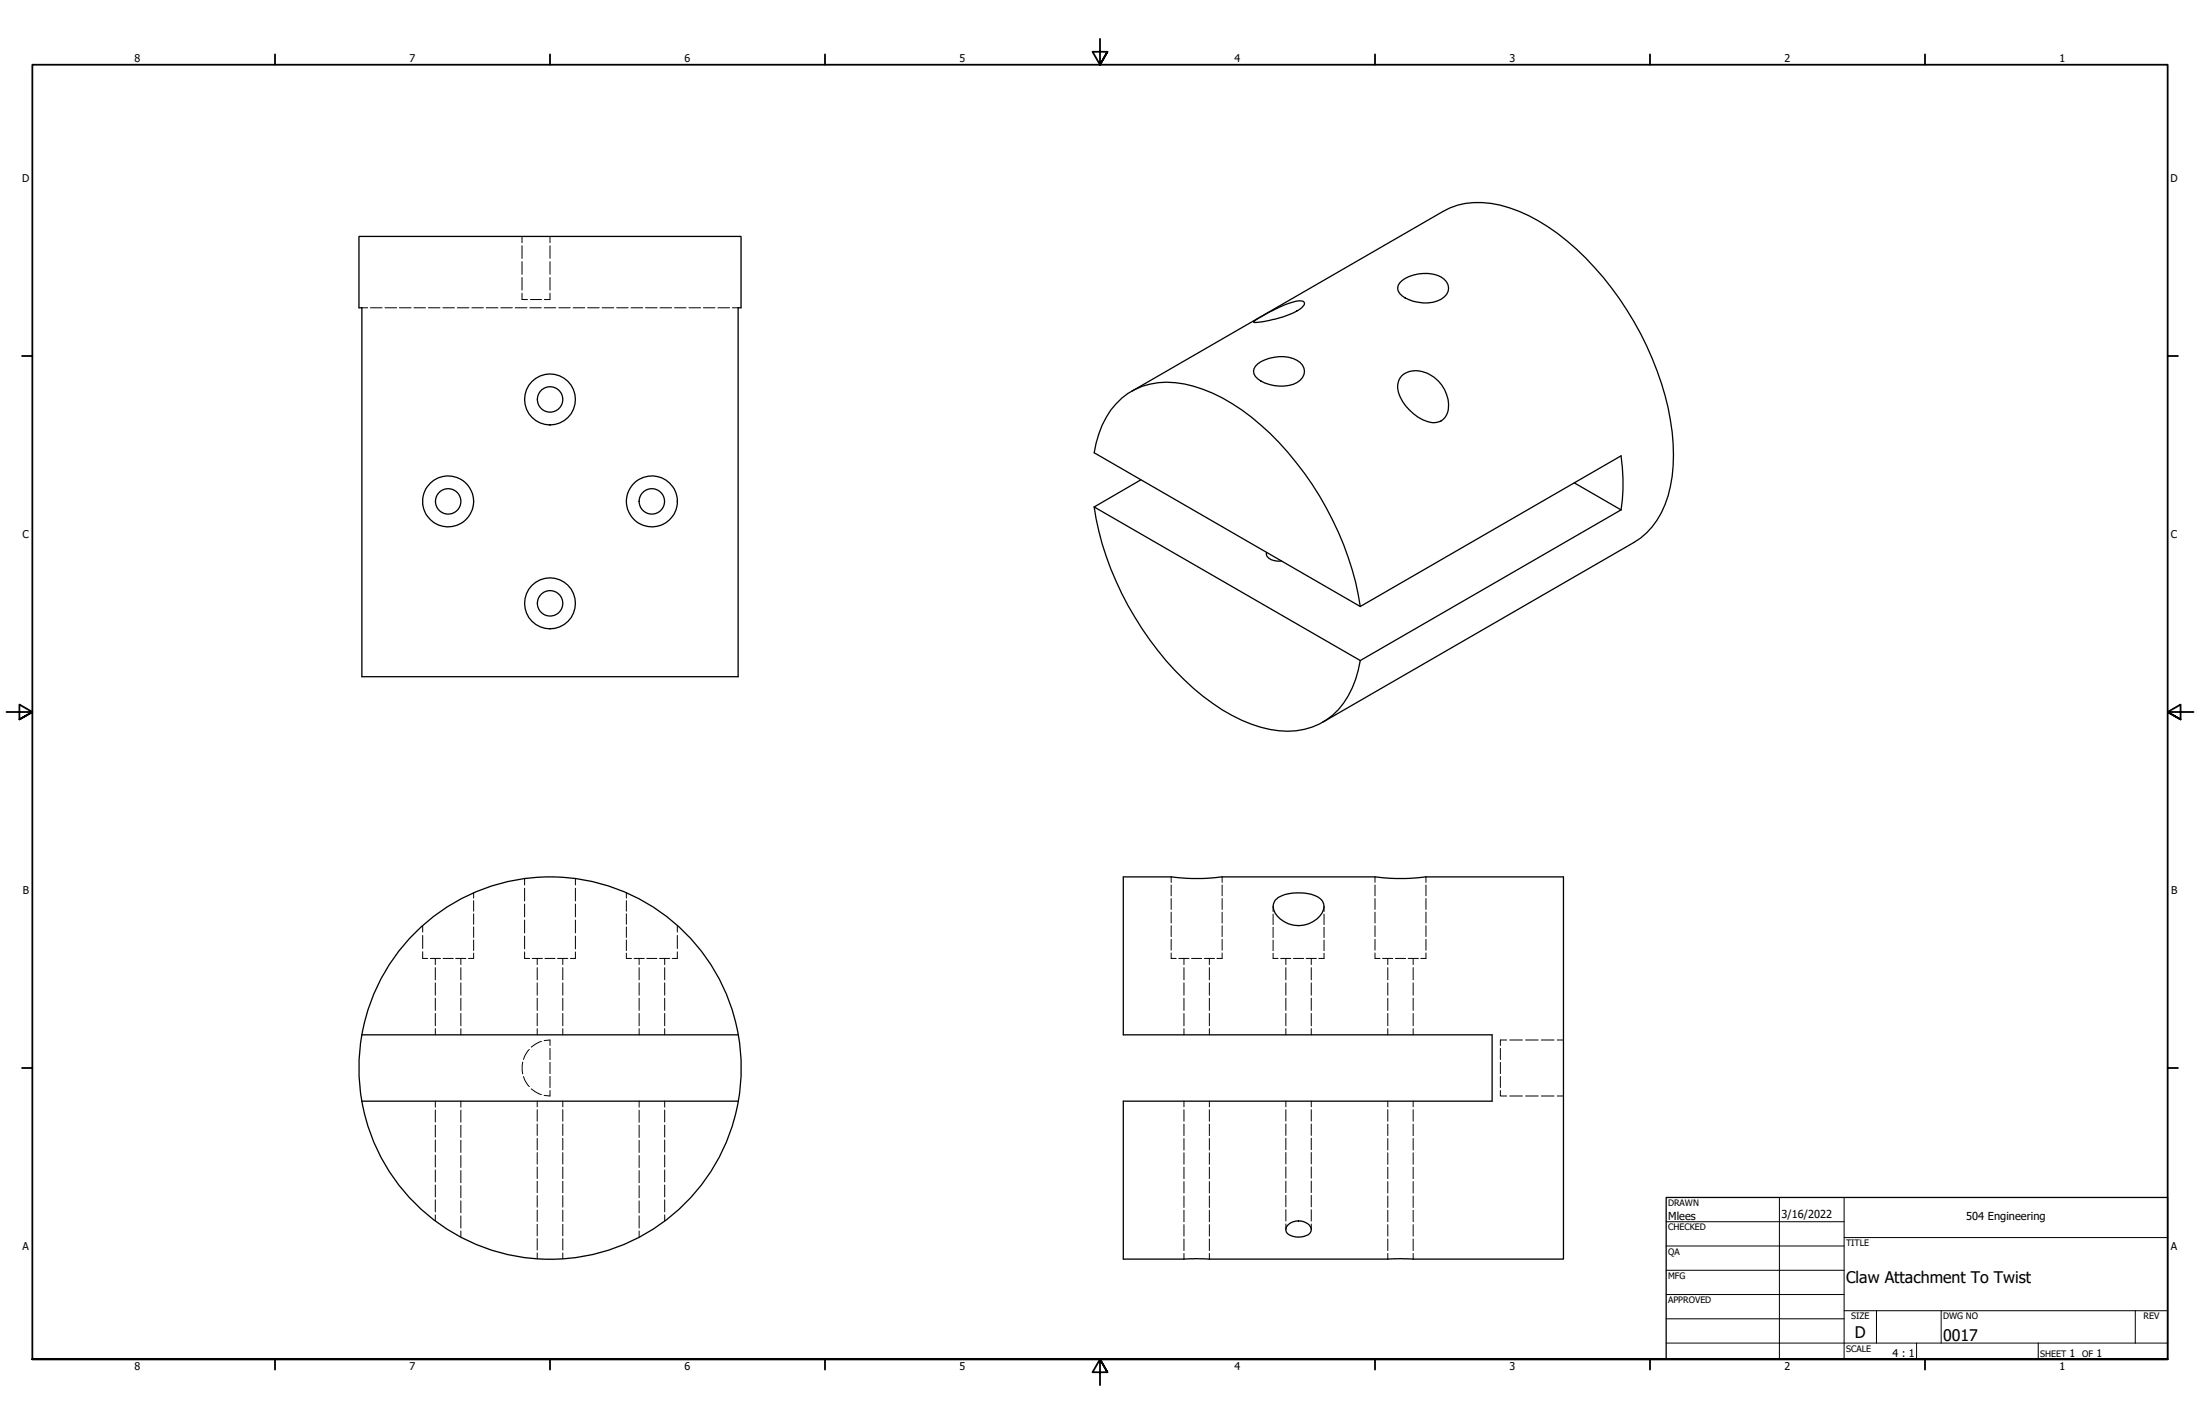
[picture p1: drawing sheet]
<svg xmlns="http://www.w3.org/2000/svg" width="864mm" height="559mm" viewBox="0 0 864 559" stroke-linecap="round" stroke-linejoin="round" font-family="sans-serif">
<!-- layer: Hidden (ANSI) -->
<g fill="none" stroke="#000" stroke-width=".39">
<path d="M204.9 92.8v2.4M204.9 96.5v4.9M215.9 92.8v2.4M215.9 96.5v4.9M204.9 115.1v2.4h2.2M204.9 102.7v4.9M204.9 108.9v5M208.2 117.5h4.4M215.9 102.7v4.9M215.9 108.9v5M215.9 115.1v2.4h-2.2M142 120.8h2.3"/>
<path d="M145.4 120.8h4.6M151.1 120.8h4.6M156.8 120.8h4.6M162.5 120.8h4.5M168.1 120.8h4.6M173.9 120.8h4.5M179.5 120.8h4.6M185.2 120.8h4.5M190.9 120.8h4.6M196.6 120.8h4.5M202.2 120.8h4.6M208 120.8h4.5"/>
<path d="M213.6 120.8h4.6M219.3 120.8h4.5M225 120.8h4.6M230.7 120.8h4.5M236.3 120.8h4.6M242.1 120.8h4.5M247.7 120.8h4.6M253.4 120.8h4.5M259.1 120.8h4.6M264.8 120.8h4.5M270.4 120.8h4.6M276.1 120.8h4.6"/>
<path d="M281.8 120.8h4.6M287.5 120.8h2.3M185.9 350.4v2M185.9 353.4v4.2M185.9 358.6v4.1M205.9 344.7v2.6M205.9 348.6v5M205.9 354.8v5M225.9 344.7v2.6M225.9 348.6v5M225.9 354.8v5M245.9 350.4v2"/>
<path d="M245.9 353.4v4.2M245.9 358.6v4.1M459.7 344.1v2.2M459.7 347.3v4.2M459.7 352.6v4.3M459.7 357.9v4.3M479.7 344.1v2.2M479.7 347.3v4.2M479.7 352.6v4.3M479.7 357.9v4.3M499.7 355.7v2M499.7 358.7v4.1"/>
<path d="M519.7 355.7v2M519.7 358.7v4.1M539.8 344.1v2.2M539.8 347.3v4.2M539.8 352.6v4.3M539.8 357.9v4.3M559.8 344.1v2.2M559.8 347.3v4.2M559.8 352.6v4.3M559.8 357.9v4.3M165.9 373.5v2.6h2M165.9 363.2v2.6"/>
<path d="M165.9 367.1v5.1M168.9 376.1h4M170.9 376.1v2.4M170.9 379.7v4.8M173.9 376.1h4M178.9 376.1h4M180.9 376.1v2.4M180.9 379.7v4.8M185.9 374v2.1h-2M185.9 363.7v4.2M185.9 368.9v4.1M205.9 373.6v2.5h2"/>
<path d="M205.9 361.1v5M205.9 367.3v5.1M208.9 376.1h4M210.9 376.1v2.4M210.9 379.7v4.8M213.9 376.1h4M218.9 376.1h4M220.9 376.1v2.4M220.9 379.7v4.8M225.9 373.6v2.5h-2M225.9 361.1v5M225.9 367.3v5.1"/>
<path d="M245.9 374v2.1h2M245.9 363.7v4.2M245.9 368.9v4.1M248.9 376.1h4M250.9 376.1v2.4M250.9 379.7v4.8M253.9 376.1h4M258.9 376.1h4M260.9 376.1v2.4M260.9 379.7v4.8M265.9 373.5v2.6h-2M265.9 363.2v2.6"/>
<path d="M265.9 367.1v5.1M459.7 374v2.1h2M459.7 363.3v4.2M459.7 368.6v4.3M462.7 376.1h4M464.8 376.1v2.4M464.8 379.7v4.8M467.7 376.1h4M472.8 376.1h4M474.7 376.1v2.4M474.7 379.7v4.8M479.7 374v2.1h-2"/>
<path d="M479.7 363.3v4.2M479.7 368.6v4.3M499.7 374.1v2h2M499.7 363.9v4M499.7 368.9v4.2M502.7 376.1h4M504.8 376.1v2.4M504.8 379.7v4.8M507.7 376.1h4M512.8 376.1h4M514.7 376.1v2.4M514.7 379.7v4.8"/>
<path d="M519.7 374.1v2h-2M519.7 363.9v4M519.7 368.9v4.2M539.8 374v2.1h1.9M539.8 363.3v4.2M539.8 368.6v4.3M542.7 376.1h4M544.8 376.1v2.4M544.8 379.7v4.8M547.8 376.1h4M552.8 376.1h4M554.7 376.1v2.4"/>
<path d="M554.7 379.7v4.8M559.8 374v2.1h-2.1M559.8 363.3v4.2M559.8 368.6v4.3M170.9 385.7v4.8M170.9 391.7v4.8M170.9 397.7v4.8M180.9 385.7v4.8M180.9 391.7v4.8M180.9 397.7v4.8M210.9 385.7v4.8M210.9 391.7v4.8"/>
<path d="M210.9 397.7v4.8M220.9 385.7v4.8M220.9 391.7v4.8M220.9 397.7v4.8M250.9 385.7v4.8M250.9 391.7v4.8M250.9 397.7v4.8M260.9 385.7v4.8M260.9 391.7v4.8M260.9 397.7v4.8M464.8 385.7v4.8M464.8 391.7v4.8"/>
<path d="M464.8 397.7v4.8M474.7 385.7v4.8M474.7 391.7v4.8M474.7 397.7v4.8M504.8 385.7v4.8M504.8 391.7v4.8M504.8 397.7v4.8M514.7 385.7v4.8M514.7 391.7v4.8M514.7 397.7v4.8M544.8 385.7v4.8M544.8 391.7v4.8"/>
<path d="M544.8 397.7v4.8M554.7 385.7v4.8M554.7 391.7v4.8M554.7 397.7v4.8M170.9 403.7v2.4M180.9 403.7v2.4M205.2 416.8v4.6M207.8 411.8l-1.7 2.4-.6 1.5M210.9 403.7v2.4M212.5 408.7l-2.4 1.1-1.6 1.1M213.6 408.4l2.3-.3v2.2M215.9 411.4v4.4"/>
<path d="M215.9 416.9v4.4M220.9 403.7v2.4M250.9 403.7v2.4M260.9 403.7v2.4M464.8 403.7v2.4M474.7 403.7v2.4M504.8 403.7v2.4M514.7 403.7v2.4M544.8 403.7v2.4M554.7 403.7v2.4M589 411.4v4.4M589 416.9v4.4"/>
<path d="M591.4 408.1h-2.4v2.2M592.6 408.1h5M598.9 408.1h4.9M605 408.1h5M611.3 408.1h2.4M170.9 432.1v2.4M170.9 435.6v4.7M180.9 432.1v2.4M180.9 435.7v4.7M205.5 422.5l.6 1.5 1.7 2.4M208.5 427.3l1.6 1.1 2.4 1.1M210.9 432.1v2.2"/>
<path d="M210.9 435.5v4.5M215.9 427.9v2.2l-2.3-.3M215.9 422.4v4.4M220.9 432.1v2.2M220.9 435.5v4.5M250.9 432.1v2.4M250.9 435.7v4.7M260.9 432.1v2.4M260.9 435.6v4.7M464.8 432.1v2.2M464.8 435.5v4.5M474.7 432.1v2.2"/>
<path d="M474.7 435.5v4.5M504.8 432.1v2.2M504.8 435.5v4.4M514.7 432.1v2.2M514.7 435.5v4.4M544.8 432.1v2.2M544.8 435.5v4.5M554.7 432.1v2.2M554.7 435.5v4.5M589 427.9v2.2h2.4M589 422.4v4.4M592.6 430.1h5"/>
<path d="M598.9 430.1h4.9M605 430.1h5M611.3 430.1h2.4M170.9 441.5v4.7M170.9 447.4v4.7M170.9 453.3v4.7M170.9 459.1v4.7M180.9 441.6v4.7M180.9 447.5v4.7M180.9 453.5v4.7M180.9 459.4v4.7M210.9 441.1v4.5"/>
<path d="M210.9 446.7v4.5M210.9 452.3v4.5M210.9 458v4.5M220.9 441.1v4.5M220.9 446.7v4.5M220.9 452.3v4.5M220.9 458v4.5M250.9 441.6v4.7M250.9 447.5v4.7M250.9 453.5v4.7M250.9 459.4v4.7M260.9 441.5v4.7"/>
<path d="M260.9 447.4v4.7M260.9 453.3v4.7M260.9 459.1v4.7M464.8 441.1v4.5M464.8 446.8v4.5M464.8 452.4v4.5M464.8 458v4.5M474.7 441.1v4.5M474.7 446.8v4.5M474.7 452.4v4.5M474.7 458v4.5M504.8 441.1v4.5"/>
<path d="M504.8 446.7v4.5M504.8 452.2v4.6M504.8 457.9v4.4M514.7 441.1v4.5M514.7 446.7v4.5M514.7 452.2v4.6M514.7 457.9v4.4M544.8 441.1v4.5M544.8 446.8v4.5M544.8 452.4v4.5M544.8 458v4.5M554.7 441.1v4.5"/>
<path d="M554.7 446.8v4.5M554.7 452.4v4.5M554.7 458v4.5M170.9 465v4.7M170.9 470.9v4.7M170.9 476.8v2.3M180.9 465.3v4.7M180.9 471.2v4.7M180.9 477.1v4.8M210.9 463.5v4.6M210.9 469.2v4.5M210.9 474.9v4.4"/>
<path d="M220.9 463.5v4.6M220.9 469.2v4.5M220.9 474.9v4.4M250.9 465.3v4.7M250.9 471.2v4.7M250.9 477.1v4.8M260.9 465v4.7M260.9 470.9v4.7M260.9 476.8v2.3M464.8 463.7v4.5M464.8 469.3v4.5M464.8 474.9v4.5"/>
<path d="M474.7 463.7v4.5M474.7 469.3v4.5M474.7 474.9v4.5M504.8 463.5v4.5M504.8 469.1v4.5M504.8 474.7v4.5M514.7 463.5v4.5M514.7 469.1v4.5M514.7 474.7v4.5M544.8 463.7v4.5M544.8 469.3v4.5M544.8 474.9v4.5"/>
<path d="M554.7 463.7v4.5M554.7 469.3v4.5M554.7 474.9v4.5M180.9 483v2.5M210.9 480.4v4.5M210.9 486.1v4.4M210.9 491.7v2.2M220.9 480.4v4.5M220.9 486.1v4.4M220.9 491.7v2.2M250.9 483v2.5M464.8 480.6v4.5"/>
<path d="M464.8 486.2v4.5M464.8 491.9v2.2M474.7 480.6v4.5M474.7 486.2v4.5M474.7 491.9v2.2M504.8 480.3v2.2M514.7 480.3v2.2M544.8 480.6v4.5M544.8 486.2v4.5M544.8 491.9v2.2M554.7 480.6v4.5M554.7 486.2v4.5"/>
<path d="M554.7 491.9v2.2"/>
</g>
<!-- layer: Visible (ANSI) -->
<g fill="none" stroke="#000" stroke-width=".51">
<path d="M140.9 92.8h150v28h-1.1v144.8h-147.8v-144.8h-1.1zM549.4 111.1a14.9 14.9 0 0 1 16.3-2.4 4.7 4.7 0 0 1 2.9 4.4 4.7 4.7 0 0 1-2.9 4.3 15.1 15.1 0 0 1-16.3-2.3 3.1 3.1 0 0 1 0-4zM492.3 126.1a59.5 59.5 0 0 1 16.6-7.9 2.81 2.81 0 0 1 3 .4 2.87 2.87 0 0 1-2.1 3 42.9 42.9 0 0 1-17.5 5l-.2-.2zM438.1 158.5a27.3 27.3 0 0 1 26.8-7.8 65.6 65.6 0 0 1 30 16.1 122.8 122.8 0 0 1 39.1 71.2l-104.5-60.3a35.9 35.9 0 0 1 8.6-19.2zM444.2 153.5l122.2-70.5a31.6 31.6 0 0 1 26.2-1.4 79.1 79.1 0 0 1 33.3 23.4 121.4 121.4 0 0 1 30.5 64.5 56.1 56.1 0 0 1-4.3 31.7 28.4 28.4 0 0 1-10.7 11.7l-122.2 70.5M492.8 143.7a15.1 15.1 0 0 1 16.3-2.3 4.7 4.7 0 0 1 3 4.4 4.7 4.7 0 0 1-3 4.3 15 15 0 0 1-16.3-2.3 3.1 3.1 0 0 1 0-4.1zM550.2 147.5a10 10 0 0 1 12.8 .6 12.4 12.4 0 0 1 4.6 15.2 5.8 5.8 0 0 1-7.3 2.1 16.4 16.4 0 0 1-11.7-14.1l.4-1.6zM429.5 198.9a121.5 121.5 0 0 0 42.7 74.3 59.3 59.3 0 0 0 29.9 13.6 26.9 26.9 0 0 0 28.7-16.8l1.3-3.4 1.9-7.4M429.5 198.9l104.5 60.3M447.9 188.3l-18.4 10.6M618 189.5l18.3 10.6M497.1 216.8a2.5 2.5 0 0 0 1.9 2.8l2.6 .6h1.4"/>
<path d="M636.3 200.1a69.8 69.8 0 0 0 0-21.2l-102.3 59.1M636.3 200.1l-102.3 59.1M440.9 344.1h18.8a79.1 79.1 0 0 0 20 0h60.1a79.1 79.1 0 0 0 20 0h53.9v150h-172.8v-62h144.8v-26h-144.8zM500.6 353.2a15.4 15.4 0 0 1 13.3-2.4 6.8 6.8 0 0 1 5.7 4 7 7 0 0 1-4.9 7.2 10.8 10.8 0 0 1-14.7-4.9 4.1 4.1 0 0 1 .6-3.9zM142 406.1a75 75 0 0 1 73.9-62 75 75 0 0 1 73.9 62M142 406.1a75 75 0 0 0 0 26M142 406.1h147.8M289.8 406.1a75 75 0 0 1 0 26M142 432.1a75 75 0 0 0 73.9 62.1 75 75 0 0 0 73.9-62.1M142 432.1h147.8M505.5 480.8a5.9 5.9 0 0 1 9.2 1.1 2.84 2.84 0 0 1-2.9 3.3 6.8 6.8 0 0 1-6.8-1.6l-.2-.6a2.29 2.29 0 0 1 .7-2.2z"/>
<circle cx="215.9" cy="156.8" r="10"/>
<circle cx="215.9" cy="156.7" r="5"/>
<circle cx="175.9" cy="196.8" r="10"/>
<circle cx="175.9" cy="196.8" r="5"/>
<circle cx="255.9" cy="196.8" r="5"/>
<circle cx="255.9" cy="196.8" r="10"/>
<circle cx="215.9" cy="236.8" r="10"/>
<circle cx="215.9" cy="236.8" r="5"/>
</g>
<!-- layer: Border (ANSI) -->
<g fill="none" stroke="#000" stroke-width=".7">
<path d="M431.8 15.2v10.2l-2.9-5.1h5.8l-2.9 5.1 2.9-5.1M107.9 21.3v4.1M215.9 21.3v4.1M323.8 21.3v4.1M539.8 21.3v4.1M647.7 21.3v4.1M755.6 21.3v4.1M8.6 139.7h4.1M850.9 139.7h4.1M2.5 279.4h10.2l-5.1-2.9v5.8l5.1-2.9-5.1 2.9M861.1 279.4h-10.2l5.1-2.9v5.8l-5.1-2.9 5.1 2.9M8.6 419.1h4.1"/>
<path d="M850.9 419.1h4.1M12.7 533.4v-508h838.2v508h-838.2h838.2M107.9 533.4v4.1M215.9 533.4v4.1M323.8 533.4v4.1M434.7 538.5l-2.9-5.1 2.9 5.1h-5.8l2.9-5.1v10.2M539.8 533.4v4.1M647.7 533.4v4.1M755.6 533.4v4.1"/>
</g>
<!-- layer: Title (ANSI) -->
<g fill="none" stroke="#000" stroke-width=".39">
<path d="M654 479.4h69.9M698.5 469.9v63.5M723.9 469.9v63.5M654 488.9h69.9M654 498.5h69.9M723.9 485.6h127M654 508h69.9M654 517.5h69.9M723.9 514.3h127M736.6 514.3v12.7M762 514.3v12.7M838.2 514.3v12.7"/>
<path d="M654 527h196.9M752.3 527v6.4M800.1 527v6.4"/>
</g>
<path d="M654 469.9h196.9v63.5h-196.9z" fill="none" stroke="#000" stroke-width=".51"/>
<g font-size="6.3">
<text x="724.7" y="503.4">Claw Attachment To Twist</text>
<text x="728.1" y="524.9">D</text>
<text x="762.8" y="526.2">0017</text>
</g>
<g font-size="4.3">
<text x="654.8" y="478.6">Mlees</text>
<text x="699.3" y="478">3/16/2022</text>
<text x="771.8" y="478.9">504 Engineering</text>
</g>
<g font-size="4.2">
<text x="52.8" y="24.4">8</text>
<text x="160.8" y="24.4">7</text>
<text x="268.7" y="24.4">6</text>
<text x="376.7" y="24.4">5</text>
<text x="484.6" y="24.4">4</text>
<text x="592.6" y="24.4">3</text>
<text x="700.5" y="24.4">2</text>
<text x="808.5" y="24.4">1</text>
<text x="8.8" y="71.4">D</text>
<text x="852" y="71.4">D</text>
<text x="8.9" y="211.1">C</text>
<text x="852.2" y="211.1">C</text>
<text x="9" y="350.8">B</text>
<text x="852.2" y="350.8">B</text>
<text x="8.9" y="490.5">A</text>
<text x="852.2" y="490.5">A</text>
<text x="742.9" y="532.6">4 : 1</text>
<text x="812.4" y="532.6">1</text>
<text x="823" y="532.6">1</text>
<text x="52.8" y="537.5">8</text>
<text x="160.8" y="537.5">7</text>
<text x="268.7" y="537.5">6</text>
<text x="376.7" y="537.5">5</text>
<text x="484.6" y="537.5">4</text>
<text x="592.6" y="537.5">3</text>
<text x="700.5" y="537.5">2</text>
<text x="808.5" y="537.5">1</text>
</g>
<g font-size="3.5">
<text x="654.8" y="473.2">DRAWN</text>
<text x="654.8" y="482.8">CHECKED</text>
<text x="724.7" y="488.9">TITLE</text>
<text x="654.8" y="492.3">QA</text>
<text x="654.8" y="501.8">MFG</text>
<text x="654.8" y="511.4">APPROVED</text>
<text x="726.7" y="517.7">SIZE</text>
<text x="762.8" y="517.7">DWG NO</text>
<text x="841.4" y="517.7">REV</text>
<text x="724.7" y="530.4">SCALE</text>
<text x="800.9" y="532.6">SHEET</text>
<text x="817.4" y="532.6">OF</text>
</g>
</svg>
